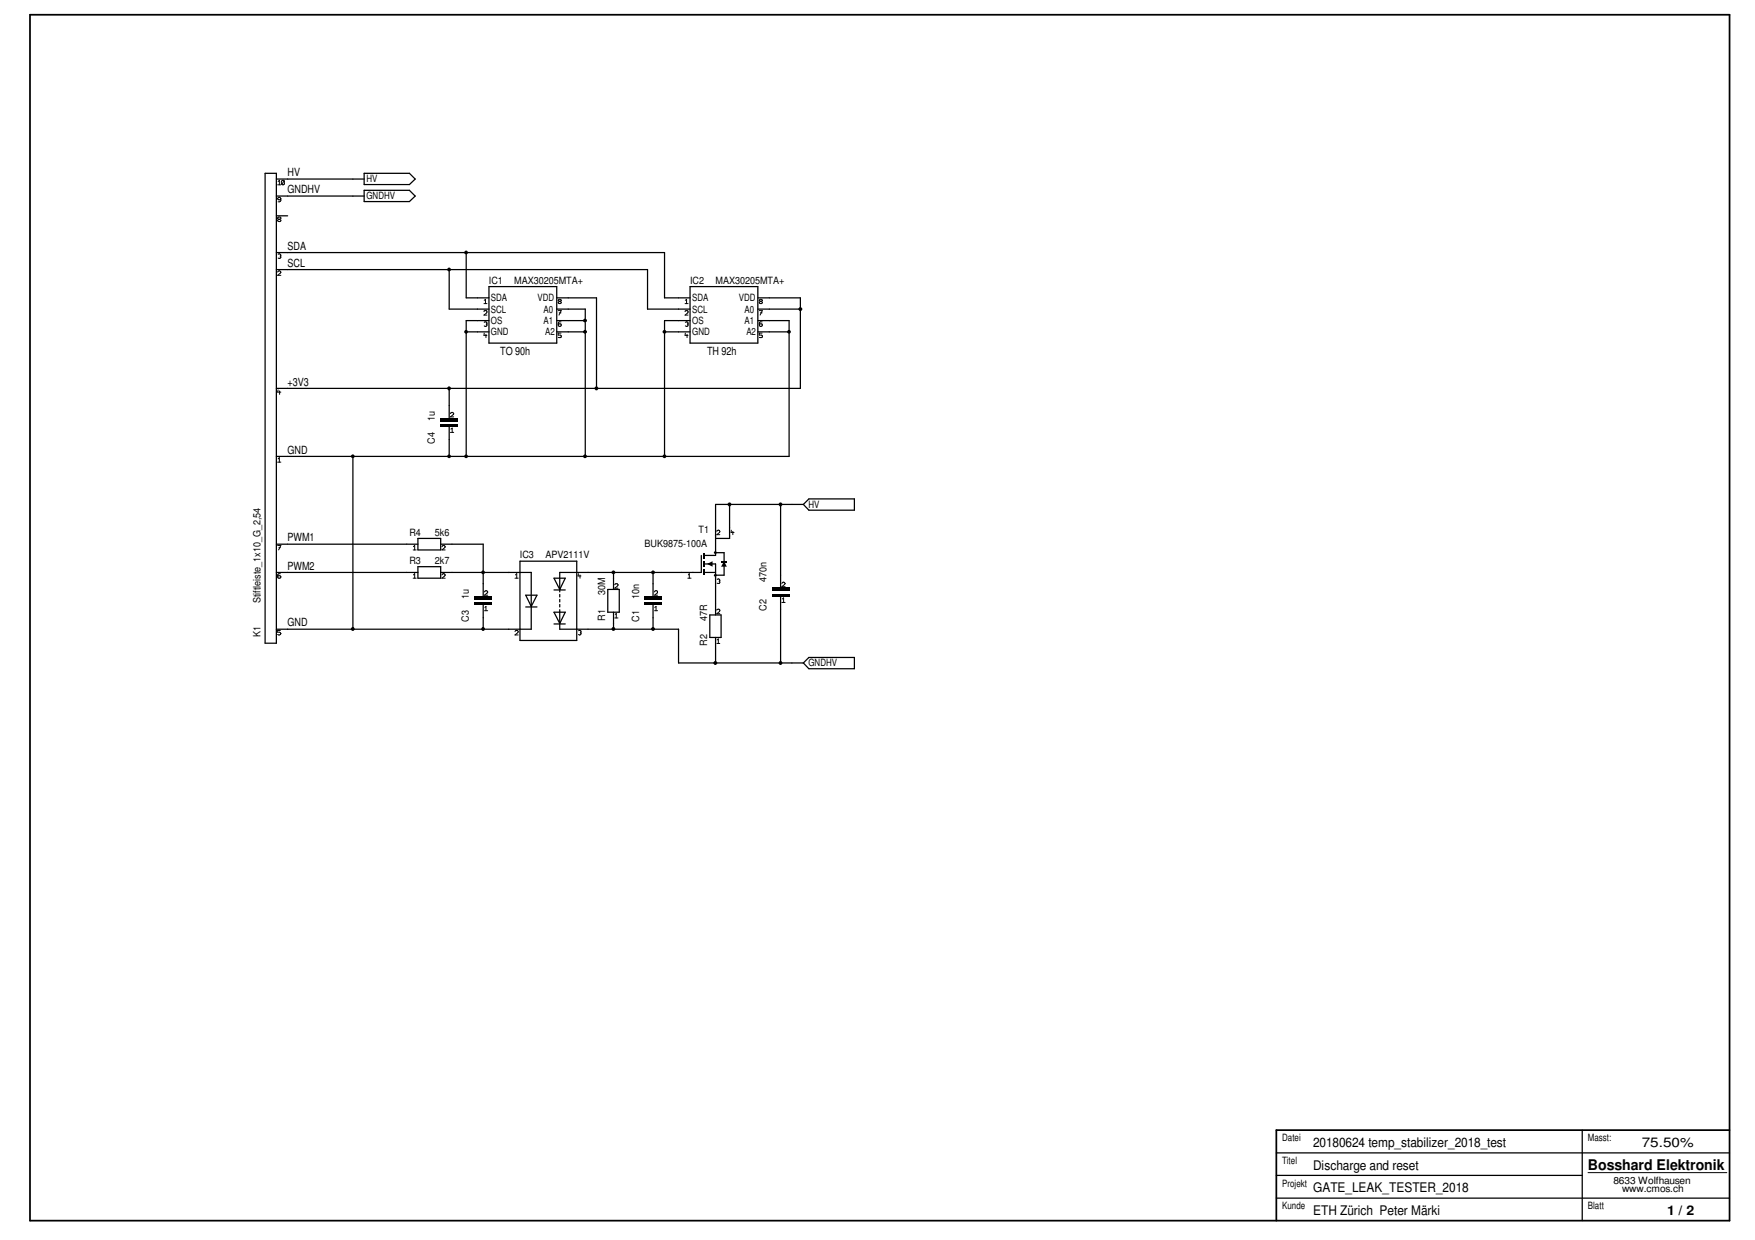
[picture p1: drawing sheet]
<svg xmlns="http://www.w3.org/2000/svg" width="297mm" height="210mm" viewBox="0 0 297 210" stroke-linecap="round" stroke-linejoin="round" font-family="sans-serif">
<g fill="none" stroke="#000" stroke-width=".21">
<path d="M44.9 29.3h1.9v79.6h-1.9zM46.8 33.2h14.8M46.8 30.3h14.8M46.8 36.5h1.9M61.6 29.3h7.7l1 1-1 .9h-7.7zM61.6 32.2h7.7l1 1-1 .9h-7.7zM46.8 42.8h65.7v7.6h4.3M46.8 45.6h62.8v6.7h7.2M76 45.6v6.7h6.8M78.9 42.8v7.6h3.9M78.9 56.2h3.9M82.8 48.5h11.4v9.6h-11.4z"/>
<path d="M82.8 54.3h-3.9v23M94.2 50.4h6.8v15.3M94.2 52.3h4.9v25M94.2 54.3h4.9M94.2 56.2h4.9M112.5 56.2h4.3M116.8 48.5h11.5v9.6h-11.5zM116.8 54.3h-4.3v23M128.3 50.4h7.2v15.3h-88.7M128.3 54.3h5.3v23h-86.8M128.3 52.3h7.2M128.3 56.2h5.3"/>
<path d="M59.7 77.3v29.2M76 65.7v5.1M76 72.2v5.1M46.8 96.9h23.9M46.8 92.1h23.9M70.7 91.1h3.9v2h-3.9zM70.7 95.9h3.9v2h-3.9zM74.6 96.9h15.3v9.6h-43.1M74.6 92.1h7.2v8.9M88 95h9.6v13.4h-9.6zM93.8 97.9h1.9l-1 1.9zM93.8 99.9h1.9"/>
<path d="M102.9 99.8h1.9v3.8h-1.9zM103.8 96.9v2.9M110.5 96.9v4.1M118.7 94v2.9h-24v3.3M119.2 95.5h1.9v8.6M119.2 96.9h1.9M121.1 93.6h1.5v3.8h-1.5M123.5 85.4v5.7h-2.4M132.1 85.4v14.1M136 85.4h-14.9v8.6h-1.9M136 85.4l.9-.9h7.7v1.9h-7.7zM81.8 102.4v4.1"/>
<path d="M89 102.7h1.9M89 100.8h1.9l-1 1.9zM93.8 103.6h1.9l-1 1.9zM93.8 105.6h1.9M94.7 103.2v3.3h20.1v5.7h21.2M94.7 100.6v.4M94.7 101.5v.4M94.7 102.3v.4M103.8 103.6v2.9M110.5 102.4v4.1M120.1 104.1h1.9v3.8h-1.9zM121.1 107.9v4.3"/>
<path d="M132.1 101v11.2M136.9 111.3h7.7v1.9h-7.7l-.9-1zM216 195.2h76.7M216 199h51.8M267.8 191.3v15.3M216 202.8h76.7"/>
</g>
<g fill="none" stroke="#000" stroke-width=".17">
<path d="M47 31.3h.5M47 36.9l.2-.2 .3 .2v.1l-.5 .3 .2 .2h.2l.1-.2-.5-.3zM47.1 30.7l.2-.2v.8M47.5 33.7l-.3 .1-.2-.2a.28 .28 0 0 1 .3-.2 .28 .28 0 0 1 .2 .2v.5l-.4 .1M48.1 30.6v.6l-.1 .1-.3-.1M48.1 30.6a.27 .27 0 0 0-.3-.1 .27 .27 0 0 0-.2 .2l.1 .5M48.1 30.6l-.4 .6M47 46.1a.28 .28 0 0 1 .3-.3 .28 .28 0 0 1 .2 .3l-.5 .5h.5M47.1 43.1a.27 .27 0 0 1 .3-.1 .27 .27 0 0 1 .1 .2v.1M47.4 43.3h.1M47.5 43.3v.2v.2h-.4M81.9 51.4h.5"/>
<path d="M81.9 52.7l.2-.1h.3v.4l-.5 .3h.5M82 54.6l.1-.1 .3 .1v.3M82 56.4l-.1 .4h.5M82 50.8l.2-.1v.7M82.3 56.6v.5M82.3 54.9h.1M82.4 54.9v.3h-.1h-.3M94.5 52.6h.5l-.4 .7M94.6 50.7l-.1 .2 .5 .2-.1 .3-.4-.1v-.2l.5-.2-.1-.2zM94.7 53h.3M95 54.5h-.3l-.2 .2v.5h.2h.3v-.3l-.3-.1-.2 .2M95 56.4h-.5v.3l.5 .1v.1v.2h-.5"/>
<path d="M115.9 52.7l.1-.1h.4v.4l-.5 .3h.6M115.9 51.4h.6M116 54.6l.2-.1 .2 .1v.3M116 56.4l-.1 .4h.6M116 50.8l.2-.1v.7M116.3 56.6v.5M116.3 54.9h.1M116.4 54.9v.3h-.1h-.3M128.5 52.6h.5l-.4 .7M128.6 50.7l-.1 .2 .5 .2-.1 .3-.4-.1v-.2l.5-.2-.1-.2zM128.7 53h.3M129 54.5h-.3l-.2 .2 .1 .5h.1h.3v-.3l-.3-.1-.2 .2"/>
<path d="M129 56.4h-.5v.3l.5 .1v.1v.2h-.5M47 78.2h.5M47.1 77.7l.2-.2v.7M47.1 66l-.1 .4h.5M47.3 66.2v.6M76.2 70a.28 .28 0 0 1 .3-.2 .28 .28 0 0 1 .3 .3l-.6 .5h.6M76.2 73.2h.6M76.3 72.6l.2-.1v.7M47 92.3h.5l-.3 .8M47.2 92.7h.3M47.5 97.1h-.3l-.2 .2 .1 .5h.4v-.1v-.2h-.3l-.2 .1M69.9 97.9h.5"/>
<path d="M69.9 93.1h.5M70 92.5l.2-.2v.8M70 97.3l.2-.2v.8M74.8 97.3a.28 .28 0 0 1 .3-.2 .28 .28 0 0 1 .2 .3l-.5 .5h.5M74.8 92.5a.28 .28 0 0 1 .3-.2 .28 .28 0 0 1 .2 .3l-.5 .5h.5M87.2 97.9h.5M87.2 97.3l.3-.2v.8M97.9 97.1l-.1 .4h.5M98.2 97.3v.6M104.1 99l.2-.2h.2l.1 .3-.5 .5h.5M116.4 97.9h.6M116.5 97.3l.2-.2v.8"/>
<path d="M121.3 90l.2-.3 .3 .1v.3l-.5 .4h.5M121.4 98.1l.1-.1 .3 .1v.3M121.7 98.4h.1M121.8 98.4v.3h-.4M123.8 89.7l-.1 .4h.5M124 90v.5M132.3 98.8a.28 .28 0 0 1 .3-.3 .28 .28 0 0 1 .3 .3l-.6 .5h.6M47.5 106.7h-.5v.3h.3l.2 .3a.33 .33 0 0 1-.5 .1M82 100.2a.28 .28 0 0 1 .3-.2 .28 .28 0 0 1 .2 .2l-.5 .6h.5M82 103.4h.5M82.1 102.8l.2-.1v.7M87.2 106.9l.2-.2 .2 .1 .1 .2-.5 .5h.5"/>
<path d="M97.9 106.8h.4v.3M98.2 107.1h.1M98.3 107.1v.3l-.1 .1-.3-.1M104.1 104.6h.5M104.1 104l.2-.2v.8M110.8 100.2l.2-.2 .2 .1v.3l-.4 .4h.5M110.8 103.4h.5M110.8 102.8l.2-.1v.7M121.3 103.3l.1-.1h.4v.3l-.5 .4h.5M121.3 108.9h.5M121.4 108.3l.2-.1v.7M132.3 102h.6"/>
<path d="M132.4 101.4l.2-.2v.8M268.8 198.5h23.5"/>
</g>
<g fill="#000">
<path d="M119.7 95.5l.9-.5v.9zM122.6 95l.4 .9h-1z"/>
<path d="M74.6 70.8h2.9v.5h-2.9z" fill-rule="evenodd"/>
<path d="M74.6 71.8h2.9v.4h-2.9z" fill-rule="evenodd"/>
<path d="M119.1 96.4h.2v1h-.2z" fill-rule="evenodd"/>
<path d="M119.1 95h.2v.9h-.2z" fill-rule="evenodd"/>
<path d="M119.1 93.6h.2v.9h-.2z" fill-rule="evenodd"/>
<path d="M122 95h1v.2h-1z" fill-rule="evenodd"/>
<path d="M130.7 99.5h2.9v.5h-2.9z" fill-rule="evenodd"/>
<path d="M80.3 101h2.9v.5h-2.9z" fill-rule="evenodd"/>
<path d="M80.3 101.9h2.9v.5h-2.9z" fill-rule="evenodd"/>
<path d="M109.1 101h2.9v.5h-2.9z" fill-rule="evenodd"/>
<path d="M109.1 101.9h2.9v.5h-2.9z" fill-rule="evenodd"/>
<path d="M130.7 100.5h2.9v.5h-2.9z" fill-rule="evenodd"/>
<circle cx="76" cy="45.6" r=".32"/>
<circle cx="78.9" cy="42.7" r=".32"/>
<circle cx="78.9" cy="56.2" r=".32"/>
<circle cx="99" cy="54.3" r=".33"/>
<circle cx="99" cy="56.2" r=".33"/>
<circle cx="112.5" cy="56.2" r=".32"/>
<circle cx="133.5" cy="56.2" r=".32"/>
<circle cx="135.5" cy="52.3" r=".33"/>
<circle cx="59.7" cy="77.2" r=".32"/>
<circle cx="76" cy="65.7" r=".33"/>
<circle cx="76" cy="77.2" r=".32"/>
<circle cx="78.9" cy="77.2" r=".32"/>
<circle cx="99" cy="77.2" r=".33"/>
<circle cx="100.9" cy="65.7" r=".33"/>
<circle cx="112.5" cy="77.2" r=".32"/>
<circle cx="81.8" cy="96.9" r=".32"/>
<circle cx="103.8" cy="96.9" r=".32"/>
<circle cx="110.5" cy="96.9" r=".33"/>
<circle cx="121.1" cy="97.4" r=".24"/>
<circle cx="121.1" cy="93.5" r=".24"/>
<circle cx="123.5" cy="85.4" r=".33"/>
<circle cx="132.1" cy="85.4" r=".33"/>
<circle cx="59.7" cy="106.5" r=".33"/>
<circle cx="81.8" cy="106.5" r=".33"/>
<circle cx="103.8" cy="106.5" r=".33"/>
<circle cx="110.5" cy="106.5" r=".33"/>
<circle cx="121.1" cy="112.2" r=".33"/>
<circle cx="132.1" cy="112.2" r=".33"/>
</g>
<path d="M5.1 2.5h287.6v204.1h-287.6zM292.7 191.3h-76.7v15.3" fill="none" stroke="#000" stroke-width=".3"/>
<text font-size="2.5" x="268.8" y="198">Bosshard Elektronik</text>
<g font-size="2.2">
<text x="222.2" y="198">Discharge and reset</text>
<text x="222.2" y="194.2">20180624 temp_stabilizer_2018_test</text>
<text x="277.9" y="194.2">75.50%</text>
<text x="222.2" y="201.8">GATE_LEAK_TESTER_2018</text>
<text x="222.2" y="205.7">ETH Zürich Peter Märki</text>
<text x="282.2" y="205.7">1 / 2</text>
</g>
<g font-size="1.9">
<text x="48.7" y="29.8">HV</text>
<text x="48.7" y="32.7">GNDHV</text>
<text x="48.7" y="42.3">SDA</text>
<text x="48.7" y="45.2">SCL</text>
<text x="48.7" y="65.3">+3V3</text>
<text x="84.7" y="60">TO 90h</text>
<text x="119.7" y="60">TH 92h</text>
<text x="48.7" y="76.8">GND</text>
<text x="48.7" y="91.7">PWM1</text>
<text x="48.7" y="96.4">PWM2</text>
<text x="48.7" y="106">GND</text>
</g>
<g font-size="1.7">
<text x="62" y="33.7">GNDHV</text>
<text x="62" y="30.9">HV</text>
<text x="82.8" y="48.1">IC1</text>
<text x="83.1" y="52.9">SCL</text>
<text x="83.1" y="51">SDA</text>
<text x="87" y="48">MAX30205MTA+</text>
<text x="91" y="51">VDD</text>
<text x="92" y="52.9">A0</text>
<text x="116.8" y="48.1">IC2</text>
<text x="117.2" y="52.9">SCL</text>
<text x="117.2" y="51">SDA</text>
<text x="121.1" y="48">MAX30205MTA+</text>
<text x="125" y="51">VDD</text>
<text x="126" y="52.9">A0</text>
<text x="83.1" y="56.7">GND</text>
<text x="83.1" y="54.8">OS</text>
<text x="92" y="54.8">A1</text>
<text x="92.3" y="56.7">A2</text>
<text x="117.2" y="56.7">GND</text>
<text x="117.2" y="54.8">OS</text>
<text x="126" y="54.8">A1</text>
<text x="126.3" y="56.7">A2</text>
<text x="73.6" y="71.3" transform="rotate(-90 73.6 71.3)">1u</text>
<text x="73.6" y="75.1" transform="rotate(-90 73.6 75.1)">C4</text>
<text x="136.8" y="86">HV</text>
<text x="69.3" y="90.7">R4</text>
<text x="69.3" y="95.5">R3</text>
<text x="73.6" y="90.7">5k6</text>
<text x="73.6" y="95.5">2k7</text>
<text x="88" y="94.5">IC3</text>
<text x="92.3" y="94.5">APV2111V</text>
<text x="109.1" y="92.6">BUK9875-100A</text>
<text x="118.2" y="90.2">T1</text>
<text x="79.4" y="101.5" transform="rotate(-90 79.4 101.5)">1u</text>
<text x="102.4" y="100.8" transform="rotate(-90 102.4 100.8)">30M</text>
<text x="108.2" y="101.5" transform="rotate(-90 108.2 101.5)">10n</text>
<text x="129.7" y="98.6" transform="rotate(-90 129.7 98.6)">470n</text>
<text x="44.1" y="107.9" transform="rotate(-90 44.1 107.9)">K1</text>
<text x="44.1" y="102.2" transform="rotate(-90 44.1 102.2)">Stiftleiste_1x10_G_2,54</text>
<text x="79.4" y="105.3" transform="rotate(-90 79.4 105.3)">C3</text>
<text x="102.4" y="105.1" transform="rotate(-90 102.4 105.1)">R1</text>
<text x="108.2" y="105.3" transform="rotate(-90 108.2 105.3)">C1</text>
<text x="119.7" y="105.1" transform="rotate(-90 119.7 105.1)">47R</text>
<text x="129.7" y="103.4" transform="rotate(-90 129.7 103.4)">C2</text>
<text x="119.7" y="109.3" transform="rotate(-90 119.7 109.3)">R2</text>
<text x="136.8" y="112.8">GNDHV</text>
<text x="217" y="197.1">Titel</text>
<text x="217" y="193.2">Datei</text>
<text x="268.8" y="193.2">Masst:</text>
<text x="217" y="200.9">Projekt</text>
<text x="273.1" y="200.4">8633 Wolfhausen</text>
<text x="274.5" y="201.8">www.cmos.ch</text>
<text x="217" y="204.7">Kunde</text>
<text x="268.8" y="204.7">Blatt</text>
</g>
</svg>
